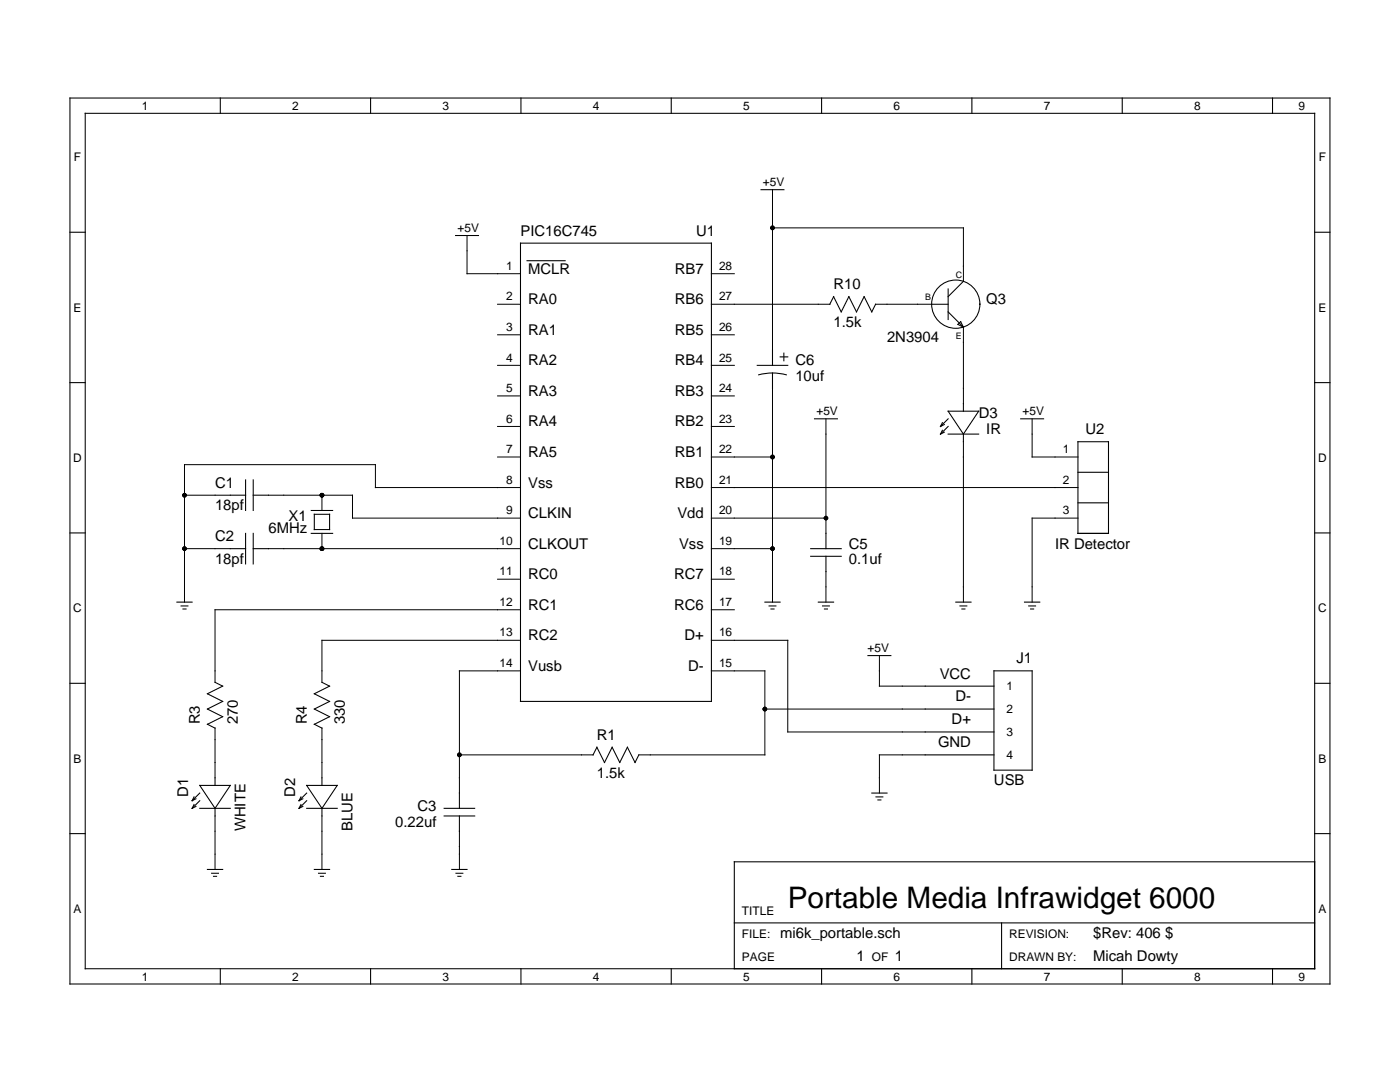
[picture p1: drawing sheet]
<svg xmlns="http://www.w3.org/2000/svg" width="279mm" height="216mm" viewBox="0 0 279 216" stroke-linecap="round" stroke-linejoin="round" font-family="sans-serif">
<g fill="none" stroke="#000" stroke-width=".2">
<path d="M154.2 37.9v32M93.2 47v7.6h10.7M142 54.6h4.5M154.2 45.5h38.1v10.6M99.3 60.7h4.6M99.3 66.8h4.6M99.3 72.9h4.6M99.3 79h4.6M142 60.7h23.6M142 66.8h4.5M142 72.9h4.5M142 79h4.5"/>
<path d="M154.2 77.5v42.6M174.7 60.7h11.2M192.3 65.3v15.2M36.8 98.8h9.2M53.6 98.8h16.7v4.6h33.6M64.3 98.8v3.1M99.3 85.1h4.6M99.3 91.2h4.6M103.9 97.3h-29v-4.6h-38.1v27.4M142 85.1h4.5M142 91.2h12.2M142 97.3h73.1"/>
<path d="M164.8 83.6v22.8M192.3 88.1v32M206 83.6v7.6h9.1M36.8 109.5h9.2M53.6 109.5h50.3M64.3 106.4v3.1M99.3 115.6h4.6M142 103.4h22.8M142 109.5h12.2M142 115.6h4.5M164.8 114.1v6M215.1 103.4h-9.1v16.7"/>
<path d="M103.9 121.7h-61v14.4M103.9 127.8h-39.6v8.3M103.9 133.9h-12.2v24.3M142 127.8h15.2v18.3h27.4M142 133.9h10.6v16.7h-25.1M142 121.7h4.5M175.5 130.8v6.1h9.1M42.9 145.3v9.9M64.3 145.3v9.9M91.7 150.6h26.7M152.6 141.5h32M184.6 150.6h-9.1v7.6"/>
<path d="M42.9 162.8v10.7M64.3 162.8v10.7M91.7 165.9v7.6"/>
</g>
<g fill="none" stroke="#000" stroke-width=".21">
<path d="M14 19.6h251.4v176.7h-251.4zM44 19.6v3M74 19.6v3M104 19.6v3M134 19.6v3M164 19.6v3M194 19.6v3M224 19.6v3M254 19.6v3M17 22.6h245.4v170.7h-245.4zM151.9 37.9h4.6M14 46.3h3"/>
<path d="M90.9 47h4.6M103.9 48.5h38.1v91.5h-38.1zM105.2 52h7.6M166.4 59.2l1.5 3 1.5-3 1.5 3 1.6-3 1.5 3 .7-1.5M166.4 59.2l-.8 1.5M189.2 57.7v6.1M192.3 56.1l-3.1 3.1M262.4 46.3h3M14 76.3h3M151.1 72.9h6.1M151.4 74.8a10.7 10.7 0 0 1 5.5 0M154.2 69.9v3"/>
<path d="M154.2 74.4v3.1M155.7 71.2h1.5M156.4 70.5v1.5M185.9 60.7h3.3M189.2 62.2l3.1 3.1M191.2 64.7l.5-.5 .6 1.1zM262.4 76.3h3M46 98.8h3M49 95.8v6.1M50.5 95.8v6.1M50.5 98.8h3.1M162.5 83.6h4.6"/>
<path d="M188.1 85.9l-.4 .7M188.1 84.3l-.4 .8M188.5 86.2l-.8 .4M188.5 84.7l-.8 .4M189.2 82h6.1l-3 4.6zM189.2 86.6h6.1M189.2 83.6l-1.5 1.5M189.2 85.1l-1.5 1.5M192.3 80.5v1.5M192.3 86.6v1.5M203.7 83.6h4.6M215.1 88.1h6.1v18.3h-6.1z"/>
<path d="M215.1 94.2h6.1M14 106.3h3M46 109.5h3M49 106.4v6.1M50.5 106.4v6.1M50.5 109.5h3.1M62.1 106.4h4.3M62.1 101.9h4.3M62.7 102.6h3.1v3.1h-3.1zM161.8 109.5h6.1M161.8 111h6.1M164.8 106.4v3.1"/>
<path d="M164.8 111v3.1M215.1 100.3h6.1M262.4 106.3h3M14 136.3h3M35.3 120.1h3M36.1 120.9h1.4M36.5 121.5h.6M42.9 136.1l1.5 .8-3 1.5 3 1.6-3 1.5 3 1.5-3 1.5 1.5 .8M64.3 136.1l1.5 .8-3.1 1.5 3.1 1.6-3.1 1.5 3.1 1.5-3.1 1.5 1.6 .8M152.6 120.1h3.1M153.5 120.9h1.4M153.9 121.5h.6"/>
<path d="M163.3 120.1h3.1M164.1 120.9h1.4M164.5 121.5h.6M173.2 130.8h4.6M184.6 136.9h13.8M190.7 120.1h3.1M191.6 120.9h1.4M192 121.5h.6M198.4 133.9h7.6v19.8h-7.6zM204.5 120.1h3M205.3 120.9h1.4M205.7 121.5h.6"/>
<path d="M262.4 136.3h3M38.7 159l-.4 .8M39.1 159.4l-.8 .4M39.9 156.7h6.1l-3.1 4.6zM39.9 158.2l-1.6 1.6M39.9 159.8l-1.6 1.5M42.9 155.2v1.5M60.1 159l-.4 .8M60.4 159.4l-.7 .4M61.2 156.7h6.1l-3 4.6zM61.2 158.2l-1.5 1.6M61.2 159.8l-1.5 1.5"/>
<path d="M64.3 155.2v1.5M91.7 158.2v3.1M119.1 149.1l1.5 3.1 1.6-3.1 1.5 3.1 1.5-3.1 1.5 3.1 .8-1.6M119.1 149.1l-.7 1.5M174 158.2h3M174.8 159h1.4M175.2 159.6h.6M184.6 141.5h13.8M184.6 146.1h13.8M184.6 150.6h13.8M14 166.3h3M38.7 160.5l-.4 .8"/>
<path d="M39.1 160.9l-.8 .4M39.9 161.3h6.1M41.4 173.5h3M42.2 174.2h1.4M42.6 174.9h.6M42.9 161.3v1.5M60.1 160.5l-.4 .8M60.4 160.9l-.7 .4M61.2 161.3h6.1M62.7 173.5h3.1M63.6 174.2h1.3M63.9 174.9h.7"/>
<path d="M64.3 161.3v1.5M88.6 162.8h6.1M88.6 161.3h6.1M90.2 173.5h3M91 174.2h1.4M91.4 174.9h.6M91.7 162.8v3.1M262.4 172h-115.9v21.3M262.4 166.3h3M44 193.3v3M74 193.3v3M104 193.3v3"/>
<path d="M134 193.3v3M146.5 184.2h115.9M164 193.3v3M194 193.3v3M199.9 184.2v9.1M224 193.3v3M254 193.3v3"/>
<circle cx="190.7" cy="60.7" r="4.8"/>
</g>
<g fill="#000">
<circle cx="154.2" cy="45.5" r=".46"/>
<circle cx="36.8" cy="98.8" r=".46"/>
<circle cx="64.3" cy="98.8" r=".46"/>
<circle cx="154.2" cy="91.2" r=".46"/>
<circle cx="36.8" cy="109.5" r=".46"/>
<circle cx="64.3" cy="109.5" r=".46"/>
<circle cx="154.2" cy="109.5" r=".46"/>
<circle cx="164.8" cy="103.4" r=".46"/>
<circle cx="91.7" cy="150.6" r=".46"/>
<circle cx="152.6" cy="141.5" r=".46"/>
</g>
<text font-size="5.9" x="157.2" y="181.1">Portable Media Infrawidget 6000</text>
<g font-size="3">
<text x="103.9" y="47">PIC16C745</text>
<text x="138.9" y="47">U1</text>
<text x="105.4" y="54.6">MCLR</text>
<text x="134.7" y="54.6">RB7</text>
<text x="166.4" y="57.7">R10</text>
<text x="105.4" y="60.7">RA0</text>
<text x="134.7" y="60.7">RB6</text>
<text x="166.4" y="65.3">1.5k</text>
<text x="196.8" y="60.7">Q3</text>
<text x="105.4" y="66.8">RA1</text>
<text x="134.7" y="66.8">RB5</text>
<text x="177" y="68.3">2N3904</text>
<text x="105.4" y="72.9">RA2</text>
<text x="134.7" y="72.9">RB4</text>
<text x="158.7" y="72.9">C6</text>
<text x="158.7" y="76">10uf</text>
<text x="105.4" y="79">RA3</text>
<text x="134.7" y="79">RB3</text>
<text x="195.3" y="83.4">D3</text>
<text x="105.4" y="85.1">RA4</text>
<text x="134.7" y="85.1">RB2</text>
<text x="196.8" y="86.6">IR</text>
<text x="216.7" y="86.6">U2</text>
<text x="105.4" y="91.2">RA5</text>
<text x="134.7" y="91.2">RB1</text>
<text x="42.9" y="97.3">C1</text>
<text x="42.9" y="101.9">18pf</text>
<text x="105.4" y="97.3">Vss</text>
<text x="134.7" y="97.3">RB0</text>
<text x="42.9" y="108">C2</text>
<text x="53.6" y="106.4">6MHz</text>
<text x="57.6" y="104">X1</text>
<text x="105.4" y="103.4">CLKIN</text>
<text x="135.2" y="103.4">Vdd</text>
<text x="42.9" y="112.5">18pf</text>
<text x="105.4" y="109.5">CLKOUT</text>
<text x="135.5" y="109.5">Vss</text>
<text x="169.4" y="109.5">C5</text>
<text x="169.4" y="112.5">0.1uf</text>
<text x="210.6" y="109.5">IR Detector</text>
<text x="105.4" y="115.6">RC0</text>
<text x="134.5" y="115.6">RC7</text>
<text x="105.4" y="121.7">RC1</text>
<text x="134.5" y="121.7">RC6</text>
<text x="105.4" y="127.8">RC2</text>
<text x="136.6" y="127.8">D+</text>
<text x="105.4" y="133.9">Vusb</text>
<text x="137.3" y="133.9">D-</text>
<text x="187.5" y="135.4">VCC</text>
<text x="202.9" y="132.3">J1</text>
<text x="190.7" y="140">D-</text>
<text x="39.9" y="144.5" transform="rotate(-90 39.9 144.5)">R3</text>
<text x="47.5" y="144.5" transform="rotate(-90 47.5 144.5)">270</text>
<text x="61.2" y="144.5" transform="rotate(-90 61.2 144.5)">R4</text>
<text x="68.8" y="144.5" transform="rotate(-90 68.8 144.5)">330</text>
<text x="119.1" y="147.6">R1</text>
<text x="187.2" y="149.1">GND</text>
<text x="189.9" y="144.5">D+</text>
<text x="119.1" y="155.2">1.5k</text>
<text x="37.6" y="159" transform="rotate(-90 37.6 159)">D1</text>
<text x="58.9" y="159" transform="rotate(-90 58.9 159)">D2</text>
<text x="83.3" y="161.9">C3</text>
<text x="198.4" y="156.7">USB</text>
<text x="49" y="165.9" transform="rotate(-90 49 165.9)">WHITE</text>
<text x="70.3" y="165.9" transform="rotate(-90 70.3 165.9)">BLUE</text>
<text x="78.9" y="164.9">0.22uf</text>
<text x="155.7" y="187.2">mi6k_portable.sch</text>
<text x="170.9" y="191.8">1</text>
<text x="178.6" y="191.8">1</text>
<text x="218.2" y="187.2">$Rev: 406 $</text>
<text x="218.2" y="191.8">Micah Dowty</text>
</g>
<g font-size="2.4">
<text x="28.3" y="21.9">1</text>
<text x="58.3" y="21.9">2</text>
<text x="88.3" y="21.9">3</text>
<text x="118.3" y="21.9">4</text>
<text x="148.3" y="21.9">5</text>
<text x="178.3" y="21.9">6</text>
<text x="208.3" y="21.9">7</text>
<text x="238.3" y="21.9">8</text>
<text x="259.2" y="21.9">9</text>
<text x="14.8" y="32.2">F</text>
<text x="263.2" y="32.2">F</text>
<text x="152.3" y="37.1">+5V</text>
<text x="91.3" y="46.2">+5V</text>
<text x="101" y="53.9">1</text>
<text x="143.5" y="53.9">28</text>
<text x="101" y="59.9">2</text>
<text x="143.5" y="59.9">27</text>
<text x="14.7" y="62.2">E</text>
<text x="263.1" y="62.2">E</text>
<text x="101" y="66">3</text>
<text x="143.5" y="66">26</text>
<text x="101" y="72.1">4</text>
<text x="143.5" y="72.1">25</text>
<text x="101" y="78.2">5</text>
<text x="143.5" y="78.2">24</text>
<text x="162.9" y="82.8">+5V</text>
<text x="204.1" y="82.8">+5V</text>
<text x="101" y="84.3">6</text>
<text x="143.5" y="84.3">23</text>
<text x="14.6" y="92.2">D</text>
<text x="101" y="90.4">7</text>
<text x="143.5" y="90.4">22</text>
<text x="212.1" y="90.4">1</text>
<text x="263" y="92.2">D</text>
<text x="101" y="96.5">8</text>
<text x="143.5" y="96.5">21</text>
<text x="212.1" y="96.5">2</text>
<text x="101" y="102.6">9</text>
<text x="143.5" y="102.6">20</text>
<text x="212.1" y="102.6">3</text>
<text x="99.7" y="108.7">10</text>
<text x="143.5" y="108.7">19</text>
<text x="99.7" y="114.8">11</text>
<text x="143.5" y="114.8">18</text>
<text x="14.6" y="122.2">C</text>
<text x="99.7" y="120.9">12</text>
<text x="143.5" y="120.9">17</text>
<text x="263" y="122.2">C</text>
<text x="99.7" y="127">13</text>
<text x="143.5" y="127">16</text>
<text x="173.1" y="130.1">+5V</text>
<text x="99.7" y="133.1">14</text>
<text x="143.5" y="133.1">15</text>
<text x="200.9" y="137.7">1</text>
<text x="200.9" y="142.2">2</text>
<text x="200.9" y="146.8">3</text>
<text x="14.7" y="152.2">B</text>
<text x="200.9" y="151.4">4</text>
<text x="263.1" y="152.2">B</text>
<text x="14.7" y="182.2">A</text>
<text x="148.1" y="182.6">TITLE</text>
<text x="263.1" y="182.2">A</text>
<text x="148.1" y="187.2">FILE:</text>
<text x="148.1" y="191.8">PAGE</text>
<text x="174" y="191.8">OF</text>
<text x="201.4" y="187.2">REVISION:</text>
<text x="201.4" y="191.8">DRAWN BY:</text>
<text x="28.3" y="195.7">1</text>
<text x="58.3" y="195.7">2</text>
<text x="88.3" y="195.7">3</text>
<text x="118.3" y="195.7">4</text>
<text x="148.3" y="195.7">5</text>
<text x="178.3" y="195.7">6</text>
<text x="208.3" y="195.7">7</text>
<text x="238.3" y="195.7">8</text>
<text x="259.2" y="195.7">9</text>
</g>
<g font-size="1.8">
<text x="184.6" y="59.9">B</text>
<text x="190.7" y="55.4">C</text>
<text x="190.7" y="67.6">E</text>
</g>
</svg>
